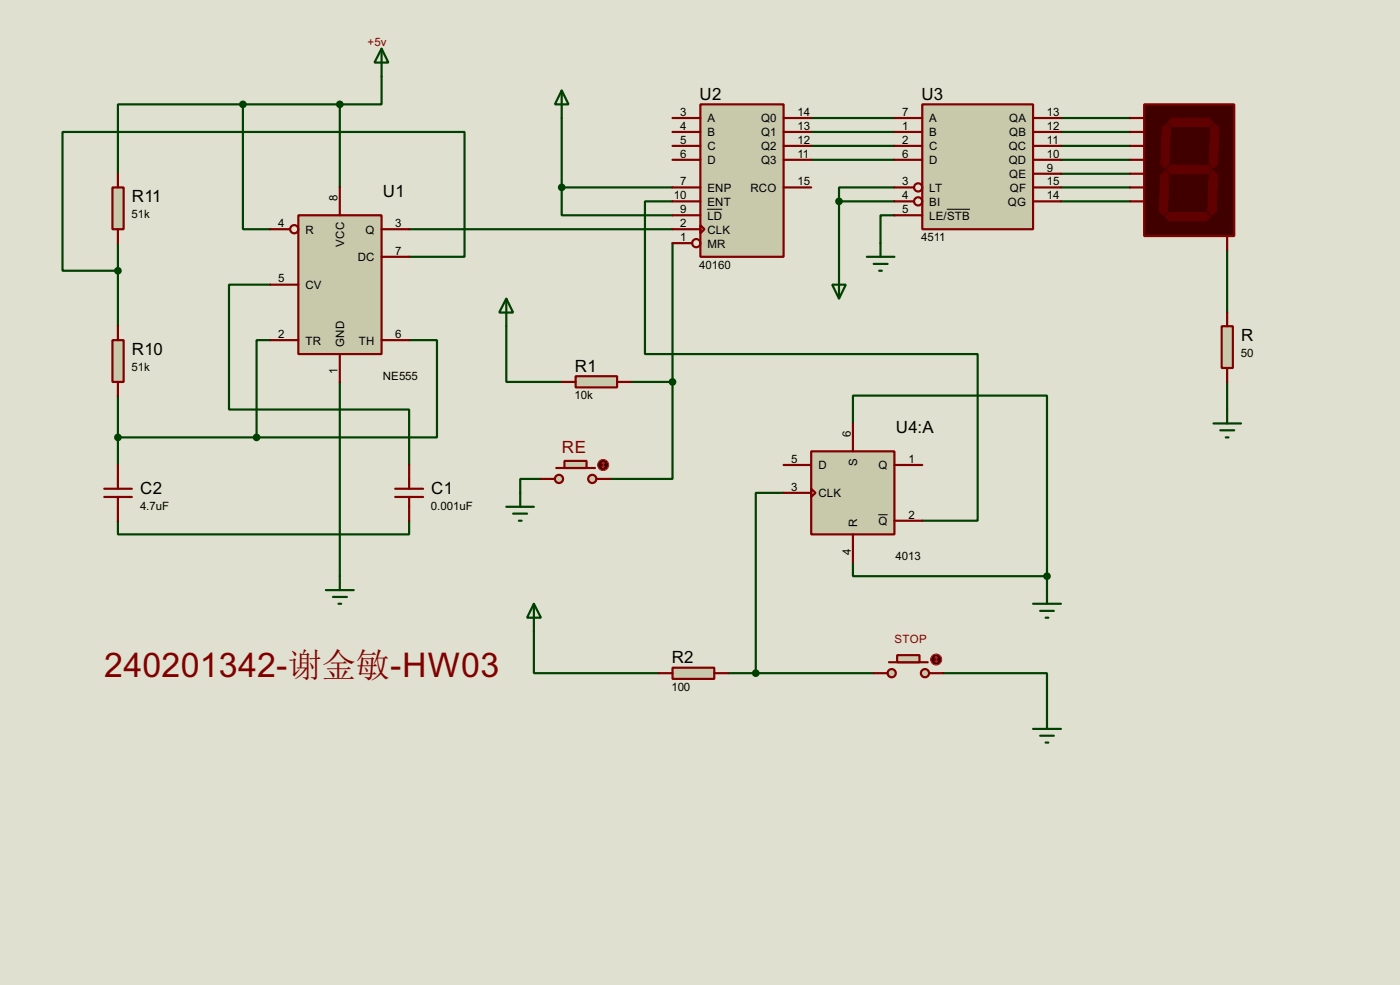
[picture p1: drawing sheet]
<svg xmlns="http://www.w3.org/2000/svg" width="256mm" height="180mm" viewBox="0 0 256 180" stroke-linecap="round" stroke-linejoin="round" font-family="sans-serif">
<path d="M0 0h256.5v180.3h-256.5z" fill="#e0e0d0"/>
<g fill="none" stroke="#004000" stroke-width=".4">
<path d="M44.5 19.1v22.9h5.1M44.5 19.1h-22.9v12.7M44.5 19.1h17.8M62.3 19.1v15.2M69.9 14v5.1h-7.6M102.9 34.3v5.1h20.3M102.9 21.6v12.7M102.9 34.3h20.3M123.2 36.9h-5v27.9h60.9v30.5h-10.1M148.6 21.6h15.3M148.6 24.2h15.3M148.6 26.7h15.3"/>
<path d="M148.6 29.3h15.3M153.7 36.9v12.7M153.7 36.9h10.2M163.9 34.3h-10.2v2.6M163.9 39.4h-2.6v5.1M194.4 34.3h12.7M194.4 21.6h12.7M194.4 24.2h12.7M194.4 26.7h12.7M194.4 29.3h12.7M194.4 36.9h12.7M194.4 31.8h12.7"/>
<path d="M21.6 44.5v15.2M49.6 52.1h-7.6v22.9h33v10.1M75 47h10.1v-22.8h-73.6v25.4h10.1M75 42h48.2M92.8 59.7v10.2h10.1M123.2 44.5v25.4M224.8 45.8v11.4M21.6 72.4v12.7M49.6 62.3h-2.6v17.8M62.3 69.9v35.6M75 62.3h5.1v17.8h-33.1M115.6 69.9h7.6"/>
<path d="M123.2 69.9v17.8h-11.4M156.3 77.5v-5.1h35.5v33.1M224.8 69.9v5.1M21.6 95.3v2.5h53.4v-2.5M21.6 80.1h25.4M99.1 87.7h-3.8v2.5M143.6 90.2h-5.1v33M97.8 115.6v7.6h22.9M156.3 102.9v2.6h35.5M191.8 105.5v2.5M133.4 123.2h26.7M172.8 123.2h19v7.7"/>
</g>
<path d="M54.7 39.4h15.2v25.4h-15.2z" fill="#c8c8aa" stroke="#800000" stroke-width=".4"/>
<g fill="none" stroke="#800000" stroke-width=".4">
<path d="M62.3 34.3v5.1M49.6 42h3.5M49.6 52.1h5.1M69.9 42h5.1M69.9 47h5.1M49.6 62.3h5.1M62.3 64.8v5.1M69.9 62.3h5.1"/>
<circle cx="53.9" cy="42" r=".75"/>
</g>
<path d="M105.5 68.9h7.6v2h-7.6z" fill="#c8c8aa" stroke="#800000" stroke-width=".4"/>
<path d="M102.9 69.9h2.6M113.1 69.9h2.5" fill="none" stroke="#800000" stroke-width=".4"/>
<path d="M123.2 122.2h7.7v2.1h-7.7z" fill="#c8c8aa" stroke="#800000" stroke-width=".4"/>
<path d="M120.7 123.2h2.5M130.9 123.2h2.5" fill="none" stroke="#800000" stroke-width=".4"/>
<path d="M223.8 59.7h2.1v7.7h-2.1z" fill="#c8c8aa" stroke="#800000" stroke-width=".4"/>
<path d="M224.8 57.2v2.5M224.8 67.4v2.5" fill="none" stroke="#800000" stroke-width=".4"/>
<path d="M20.6 62.3h2.1v7.6h-2.1z" fill="#c8c8aa" stroke="#800000" stroke-width=".4"/>
<path d="M21.6 59.7v2.6M21.6 69.9v2.5" fill="none" stroke="#800000" stroke-width=".4"/>
<path d="M20.6 34.3h2.1v7.7h-2.1z" fill="#c8c8aa" stroke="#800000" stroke-width=".4"/>
<path d="M21.6 31.8v2.5M21.6 42v2.5M19.1 91h5.1M19.1 89.5h5.1M21.6 85.1v4.4M21.6 91v4.3M72.4 91h5.1M72.4 89.5h5.1M75 85.1v4.4M75 91v4.3" fill="none" stroke="#800000" stroke-width=".4"/>
<path d="M69.9 8.9l1.3 2.6h-2.6zM69.9 8.9v5.1M59.7 108h5.1M61 109.3h2.6M62 110.5h.5M62.3 105.5v2.5" fill="none" stroke="#004000" stroke-width=".4"/>
<g fill="#004000" stroke="#004000" stroke-width=".4">
<circle cx="62.2" cy="19.1" r=".5"/>
<circle cx="44.5" cy="19.1" r=".5"/>
<circle cx="21.6" cy="80.1" r=".5"/>
<circle cx="47" cy="80.1" r=".5"/>
<circle cx="21.6" cy="49.6" r=".5"/>
</g>
<path d="M128.3 19.1h15.3v27.9h-15.3z" fill="#c8c8aa" stroke="#800000" stroke-width=".4"/>
<g fill="none" stroke="#800000" stroke-width=".4">
<path d="M123.2 21.6h5.1M123.2 24.2h5.1M123.2 26.7h5.1M123.2 29.3h5.1M123.2 34.3h5.1M123.2 36.9h5.1M123.2 39.4h5.1M143.6 21.6h5M143.6 24.2h5M143.6 26.7h5M143.6 29.3h5M143.6 34.3h5"/>
<path d="M123.2 42h5.1M123.2 44.5h3.6M128.3 41.2l.8 .8-.8 .7z"/>
<circle cx="127.5" cy="44.5" r=".75"/>
</g>
<path d="M129.6 38.3h2.7" fill="none" stroke="#000" stroke-width=".18"/>
<path d="M102.9 16.6l1.3 2.5h-2.5zM102.9 16.6v5M92.8 54.7l1.2 2.5h-2.5zM92.8 54.7v5M92.8 92.8h5M94 94h2.6M95.1 95.3h.5M95.3 90.2v2.6" fill="none" stroke="#004000" stroke-width=".4"/>
<circle cx="102.9" cy="34.3" r=".5" fill="#004000" stroke="#004000" stroke-width=".4"/>
<g fill="#c8c8aa" stroke="#800000" stroke-width=".4">
<circle cx="108.5" cy="87.7" r=".75"/>
<circle cx="102.4" cy="87.7" r=".75"/>
</g>
<path d="M101.9 85.7h7.1" fill="none" stroke="#800000" stroke-width=".4"/>
<path d="M103.4 84.4h4.1v1.3h-4.1z" fill="#c8c8aa" stroke="#800000" stroke-width=".4"/>
<path d="M99.1 87.7h2.6M109.3 87.7h2.5" fill="none" stroke="#800000" stroke-width=".4"/>
<circle cx="110.5" cy="85.1" r="1" fill="#400000" stroke="#f00" stroke-width=".2"/>
<path d="M110.3 85.4l.2 .3M110.5 84.6v1.1M110.5 84.6l-.2 .3M110.5 84.6l.3 .3M110.8 85.4l-.3 .3" fill="none" stroke="#f00" stroke-width=".2"/>
<circle cx="123.2" cy="69.9" r=".5" fill="#004000" stroke="#004000" stroke-width=".4"/>
<path d="M169 19.1h20.3v22.9h-20.3z" fill="#c8c8aa" stroke="#800000" stroke-width=".4"/>
<g fill="none" stroke="#800000" stroke-width=".4">
<path d="M163.9 21.6h5.1M163.9 24.2h5.1M163.9 26.7h5.1M163.9 29.3h5.1M163.9 34.3h3.5M163.9 36.9h3.5M163.9 39.4h5.1M189.3 21.6h5.1M189.3 24.2h5.1M189.3 26.7h5.1M189.3 29.3h5.1M189.3 34.3h5.1"/>
<path d="M189.3 36.9h5.1M189.3 31.8h5.1"/>
<circle cx="168.2" cy="36.9" r=".75"/>
<circle cx="168.2" cy="34.3" r=".75"/>
</g>
<path d="M173.5 38.3h4.2" fill="none" stroke="#000" stroke-width=".18"/>
<path d="M152.5 52.1h2.5l-1.3 2.6zM153.7 49.6v5.1M158.8 47h5.1M160.1 48.3h2.5M161.1 49.6h.5M161.3 44.5v2.5" fill="none" stroke="#004000" stroke-width=".4"/>
<circle cx="153.7" cy="36.9" r=".5" fill="#004000" stroke="#004000" stroke-width=".4"/>
<path d="M209.6 19.1h16.5v24.1h-16.5z" fill="#400000" stroke="#800000" stroke-width=".4"/>
<g fill="#600000" stroke="#600000" stroke-width=".18">
<path d="M214.7 21.6h6.8l.8 .8-.8 .8h-6.8l-.8-.8z" fill-rule="evenodd"/>
<path d="M221.8 23.4l.8-.7 .7 .7-.2 6.6-.8 .8-.8-.8z" fill-rule="evenodd"/>
<path d="M213.7 31l.7-.7h6.9l.8 .7-.8 .8h-6.9z" fill-rule="evenodd"/>
<path d="M212.9 23.4l.8-.7 .7 .7-.2 6.6-.8 .8-.7-.8z" fill-rule="evenodd"/>
<path d="M221.5 32.1l.8-.8 .8 .8-.3 6.6-.7 .7-.8-.7z" fill-rule="evenodd"/>
<path d="M213.4 39.7l.8-.8h6.8l.8 .8-.8 .7h-6.8z" fill-rule="evenodd"/>
<path d="M213.4 31.3l.8 .8-.3 6.6-.7 .7-.8-.7 .3-6.6z" fill-rule="evenodd"/>
</g>
<path d="M207.1 21.6h2.5M207.1 24.2h2.5M207.1 26.7h2.5M207.1 29.3h2.5M207.1 31.8h2.5M207.1 34.3h2.5M207.1 36.9h2.5M224.8 43.2v2.6" fill="none" stroke="#800000" stroke-width=".4"/>
<path d="M222.3 77.5h5.1M223.6 78.8h2.5M224.8 75v2.5M224.6 80.1h.5" fill="none" stroke="#004000" stroke-width=".4"/>
<path d="M148.6 82.6h15.3v15.2h-15.3z" fill="#c8c8aa" stroke="#800000" stroke-width=".4"/>
<path d="M156.3 77.5v5.1M143.6 85.1h5M143.6 90.2h5M148.6 89.5l.8 .7-.8 .8zM156.3 97.8v5.1M163.9 85.1h5.1M163.9 95.3h5.1" fill="none" stroke="#800000" stroke-width=".4"/>
<path d="M160.9 94.2h1.7" fill="none" stroke="#000" stroke-width=".18"/>
<path d="M97.8 110.5l1.3 2.6h-2.5zM97.8 110.5v5.1M189.3 110.5h5.1M190.6 111.8h2.5M191.6 113.1h.5M191.8 108v2.5" fill="none" stroke="#004000" stroke-width=".4"/>
<circle cx="191.8" cy="105.5" r=".5" fill="#004000" stroke="#004000" stroke-width=".4"/>
<g fill="#c8c8aa" stroke="#800000" stroke-width=".4">
<circle cx="169.4" cy="123.2" r=".75"/>
<circle cx="163.3" cy="123.2" r=".75"/>
</g>
<path d="M162.9 121.2h7.1" fill="none" stroke="#800000" stroke-width=".4"/>
<path d="M164.4 119.9h4.1v1.3h-4.1z" fill="#c8c8aa" stroke="#800000" stroke-width=".4"/>
<path d="M160.1 123.2h2.5M170.2 123.2h2.6" fill="none" stroke="#800000" stroke-width=".4"/>
<circle cx="171.5" cy="120.7" r="1" fill="#400000" stroke="#f00" stroke-width=".2"/>
<path d="M171.3 121l.2 .2M171.5 120.2v1M171.5 120.2l-.2 .3M171.5 120.2l.3 .3M171.8 121l-.3 .2" fill="none" stroke="#f00" stroke-width=".2"/>
<circle cx="138.4" cy="123.2" r=".5" fill="#004000" stroke="#004000" stroke-width=".4"/>
<path d="M189.3 133.4h5.1M190.6 134.7h2.5M191.6 135.9h.5M191.8 130.9v2.5" fill="none" stroke="#004000" stroke-width=".4"/>
<text font-size="7" fill="#800000" x="19.1" y="123.9">240201342-谢金敏-HW03</text>
<g font-size="3.5">
<text x="128.2" y="18.3">U2</text>
<text x="168.8" y="18.3">U3</text>
<text x="24.2" y="37">R11</text>
<text x="70.2" y="36">U1</text>
<text x="24.2" y="64.9">R10</text>
<text x="227.4" y="62.4">R</text>
<text x="105.3" y="68.1">R1</text>
<text x="164.1" y="79.3">U4:A</text>
<text x="25.7" y="90.4">C2</text>
<text x="79" y="90.4">C1</text>
<text x="123.1" y="121.4">R2</text>
</g>
<text font-size="3.5" fill="#800000" x="103" y="82.9">RE</text>
<g font-size="2.4" fill="#800000">
<text x="67.4" y="8.4">+5v</text>
<text x="163.9" y="117.6">STOP</text>
</g>
<g font-size="2.4">
<text x="124.6" y="21.2">3</text>
<text x="124.6" y="23.8">4</text>
<text x="129.6" y="22.4">A</text>
<text x="139.4" y="22.4">Q0</text>
<text x="146.1" y="21.2">14</text>
<text x="146.1" y="23.8">13</text>
<text x="165.3" y="21.2">7</text>
<text x="165.3" y="23.8">1</text>
<text x="170.2" y="22.4">A</text>
<text x="184.9" y="22.4">QA</text>
<text x="191.8" y="21.2">13</text>
<text x="191.8" y="23.8">12</text>
<text x="124.6" y="26.3">5</text>
<text x="124.6" y="28.9">6</text>
<text x="129.6" y="25">B</text>
<text x="129.6" y="27.5">C</text>
<text x="139.4" y="25">Q1</text>
<text x="139.4" y="27.5">Q2</text>
<text x="146.1" y="26.3">12</text>
<text x="146.1" y="28.9">11</text>
<text x="165.3" y="26.3">2</text>
<text x="165.3" y="28.9">6</text>
<text x="170.2" y="25">B</text>
<text x="170.2" y="27.5">C</text>
<text x="184.8" y="27.5">QC</text>
<text x="184.9" y="25">QB</text>
<text x="191.8" y="26.3">11</text>
<text x="191.8" y="28.9">10</text>
<text x="124.6" y="33.9">7</text>
<text x="129.6" y="30">D</text>
<text x="129.6" y="35.1">ENP</text>
<text x="137.5" y="35.1">RCO</text>
<text x="139.4" y="30">Q3</text>
<text x="146.1" y="33.9">15</text>
<text x="165.3" y="33.9">3</text>
<text x="170.2" y="30">D</text>
<text x="170.2" y="35.1">LT</text>
<text x="184.8" y="30">QD</text>
<text x="184.9" y="32.6">QE</text>
<text x="185" y="35.1">QF</text>
<text x="191.8" y="31.4">9</text>
<text x="191.8" y="33.9">15</text>
<text x="24.1" y="40">51k</text>
<text x="51" y="41.6">4</text>
<text x="61.9" y="36.9" transform="rotate(-90 61.9 36.9)">8</text>
<text x="72.4" y="41.6">3</text>
<text x="123.5" y="36.5">10</text>
<text x="124.6" y="39">9</text>
<text x="124.6" y="41.6">2</text>
<text x="129.6" y="37.7">ENT</text>
<text x="129.6" y="40.2">LD</text>
<text x="165.3" y="36.5">4</text>
<text x="165.3" y="39">5</text>
<text x="170.2" y="37.7">BI</text>
<text x="170.2" y="40.2">LE/STB</text>
<text x="184.6" y="37.7">QG</text>
<text x="191.8" y="36.5">14</text>
<text x="55.9" y="42.7">R</text>
<text x="63.1" y="45.2" transform="rotate(-90 63.1 45.2)">VCC</text>
<text x="65.5" y="47.8">DC</text>
<text x="66.9" y="42.7">Q</text>
<text x="72.4" y="46.6">7</text>
<text x="124.6" y="44.1">1</text>
<text x="129.6" y="42.7">CLK</text>
<text x="129.6" y="45.3">MR</text>
<text x="168.8" y="44.1">4511</text>
<text x="51" y="51.7">5</text>
<text x="55.9" y="52.9">CV</text>
<text x="128.1" y="49.2">40160</text>
<text x="51" y="61.9">2</text>
<text x="55.9" y="63.1">TR</text>
<text x="63.1" y="63.5" transform="rotate(-90 63.1 63.5)">GND</text>
<text x="65.7" y="63.1">TH</text>
<text x="72.4" y="61.9">6</text>
<text x="227.3" y="65.4">50</text>
<text x="24.1" y="67.9">51k</text>
<text x="61.9" y="68.5" transform="rotate(-90 61.9 68.5)">1</text>
<text x="70.1" y="69.5">NE555</text>
<text x="105.3" y="73.1">10k</text>
<text x="155.9" y="80.1" transform="rotate(-90 155.9 80.1)">6</text>
<text x="145" y="84.7">5</text>
<text x="145" y="89.8">3</text>
<text x="149.9" y="85.9">D</text>
<text x="157.1" y="85.3" transform="rotate(-90 157.1 85.3)">S</text>
<text x="160.9" y="85.9">Q</text>
<text x="166.4" y="84.7">1</text>
<text x="25.7" y="93.3">4.7uF</text>
<text x="79" y="93.3">0.001uF</text>
<text x="149.9" y="91">CLK</text>
<text x="166.4" y="94.9">2</text>
<text x="155.9" y="101.5" transform="rotate(-90 155.9 101.5)">4</text>
<text x="157.1" y="96.5" transform="rotate(-90 157.1 96.5)">R</text>
<text x="160.9" y="96.1">Q</text>
<text x="164.1" y="102.6">4013</text>
<text x="123" y="126.5">100</text>
</g>
</svg>
